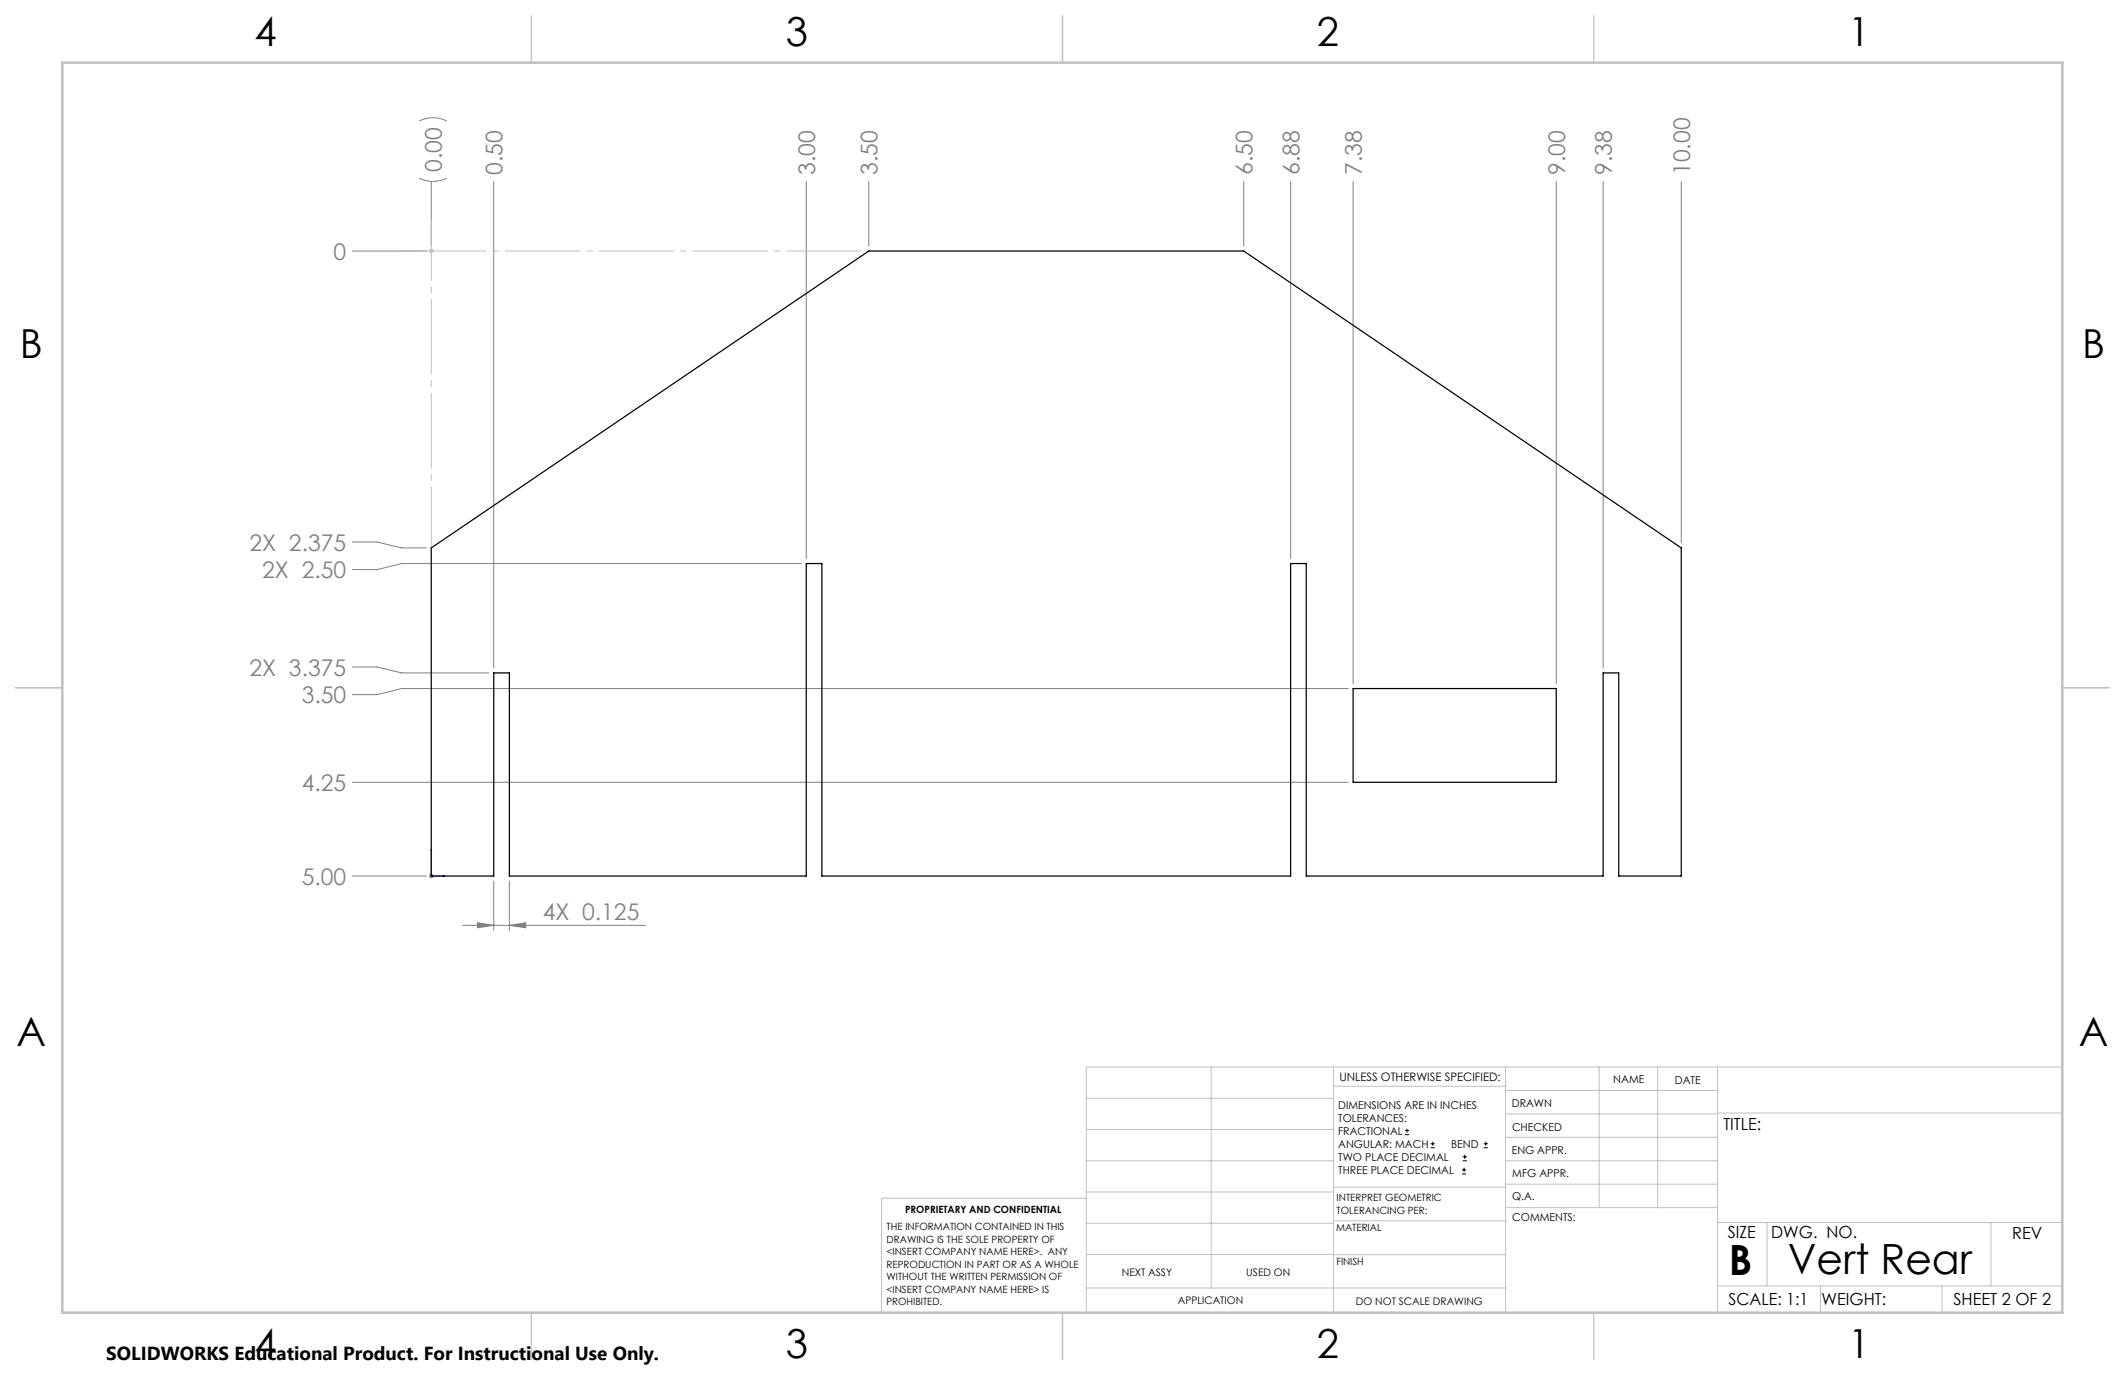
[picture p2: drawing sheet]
<svg xmlns="http://www.w3.org/2000/svg" width="432mm" height="279mm" viewBox="0 0 432 279" stroke-linecap="round" stroke-linejoin="round" font-family="sans-serif">
<g fill="none" stroke="#000" stroke-width=".2">
<path d="M285.5 230.6h.8M285.5 229.7h.8M285.9 229.3v.9M290.7 233.2h.8M290.7 232.4h.8M291.1 232v.8M297.1 238.5h.8M297.1 237.7h.8M297.2 235.9h.9M297.2 235.1h.9M297.5 237.3v.8M297.6 234.6v.9"/>
<path d="M301.5 233.2h.8M301.5 232.4h.8M301.9 232v.8"/>
</g>
<g fill="none" stroke="#808080" stroke-width=".2">
<path d="M85.2 36.2a6.1 6.1 0 0 0 5.6 0M85.2 24.6a6.1 6.1 0 0 1 5.6 0M87.6 36.9v13.1M100.3 36.9v98.8M163.8 36.9v76.6M176.5 36.9v13.1M252.7 36.9v13.1M262.3 36.9v76.6M275 36.9v102M316.2 36.9v102M325.8 36.9v98.8M341.6 36.9v73.4"/>
<path d="M71.6 51h15M71.6 110.1h5l5 1.2h5M162.8 114.5h-81.2l-5 1.2h-5M71.6 135.5h5l5 1.2h17.7M274 139.9h-192.4l-5 1.2h-5M71.6 159h202.4M71.6 178h15M87.1 178h1M87.3 177.7l.7 .7M87.6 177.5v1M88 177.7l-.7 .7M100.3 179v10"/>
<path d="M103.5 179v10M94 188h37.2M97 187.5l3.3 .5-3.3 .5zM103.5 188l3.3-.5v1z"/>
</g>
<g fill="none" stroke="#c0c0c0" stroke-width=".2">
<path d="M87.1 51h1M87.3 50.7l.7 .7M87.6 50.5v1M88 50.7l-.7 .7M246.1 216.8v44.9M271 216.8v49.9M305.9 216.8v49.9M324.9 216.8v28.6M336.8 216.8v28.6M349 216.8v49.9M419.1 216.8h-198.4v49.9M220.7 235.9h50.3"/>
<path d="M220.7 229.5h50.3M220.7 223.2h50.3M271 220.7h34.9M305.9 231.1h43.1M305.9 226.3h43.1M305.9 221.6h43.1M305.9 235.9h43.1M349 226.2h70.1M220.7 248.6h50.3M220.7 242.2h50.3M220.7 254.9h50.3M220.7 243.5h-41.6v23.2"/>
<path d="M271 255h34.9M271 248.1h35M271 241.2h35M305.9 240.6h43.1M306 245.4h43M349 248.4h70.1M359.1 248.4v12.9M404.6 248.4v12.9M220.7 261.7h85.2M349 261.3h70.1M369.9 261.3v5.4M394.6 261.3v5.4"/>
</g>
<path d="M87.6 172.6v5.4h2.7M87.6 172.6l.1 .3h-.1zM90.1 177.9l.2 .1-.2 .1z" fill="none" stroke="#00f" stroke-width=".2"/>
<path d="M176.5 51h-94.4" fill="none" stroke="#c0c0c0" stroke-width=".2" stroke-dasharray="15.2 1.3 1.3 1.3" stroke-dashoffset="-1.5"/>
<path d="M87.6 111.3v-66.7" fill="none" stroke="#c0c0c0" stroke-width=".2" stroke-dasharray="15.2 1.3 1.3 1.3" stroke-dashoffset="2.8"/>
<path d="M108 3.2v9.5M215.9 3.2v9.5M323.8 3.2v9.5M3.1 139.7h9.6M419.1 139.7h9.5M108 266.7v9.6M215.9 266.7v9.6M323.8 266.7v9.6" fill="none" stroke="#c0c0c0" stroke-width=".25"/>
<path d="M12.7 12.7h406.4v254h-406.4z" fill="none" stroke="#c0c0c0" stroke-width=".5"/>
<path d="M90.1 177.9l.2 .1-.2 .1zM87.6 172.6l.1 .3h-.1z" fill="#00f"/>
<path d="M97 187.5l3.3 .5-3.3 .5zM103.5 188l3.3-.5v1z" fill="#808080"/>
<path d="M87.6 111.3l88.9-60.3h76.2l88.9 60.3v66.7h-12.7v-41.3h-3.1v41.3h-60.4v-63.5h-3.1v63.5h-95.3v-63.5h-3.2v63.5h-60.3v-41.3h-3.2v41.3h-12.7zM275 139.9h41.2v19.1h-41.2z" fill="none" stroke="#000" stroke-width=".25"/>
<g font-size="8.5">
<text x="351.3" y="259">B</text>
<text x="363.3" y="258.9">Vert Rear</text>
</g>
<g font-size="8.1">
<text x="51.7" y="9.3">4</text>
<text x="159.7" y="9.3">3</text>
<text x="267.6" y="9.3">2</text>
<text x="375.6" y="9.3">1</text>
<text x="4" y="72.8">B</text>
<text x="423.1" y="72.8">B</text>
<text x="3.3" y="212.5">A</text>
<text x="422.4" y="212.5">A</text>
<text x="51.7" y="276">4</text>
<text x="159.7" y="276">3</text>
<text x="267.6" y="276">2</text>
<text x="375.6" y="276">1</text>
</g>
<g font-size="4.7" fill="#808080">
<text x="89.8" y="34.9" transform="rotate(-90 89.8 34.9)">0.00</text>
<text x="102.1" y="35.6" transform="rotate(-90 102.1 35.6)">0.50</text>
<text x="165.6" y="35.6" transform="rotate(-90 165.6 35.6)">3.00</text>
<text x="178.3" y="35.6" transform="rotate(-90 178.3 35.6)">3.50</text>
<text x="254.5" y="35.6" transform="rotate(-90 254.5 35.6)">6.50</text>
<text x="264" y="35.6" transform="rotate(-90 264 35.6)">6.88</text>
<text x="276.7" y="35.6" transform="rotate(-90 276.7 35.6)">7.38</text>
<text x="318" y="35.6" transform="rotate(-90 318 35.6)">9.00</text>
<text x="327.5" y="35.6" transform="rotate(-90 327.5 35.6)">9.38</text>
<text x="343.4" y="35.6" transform="rotate(-90 343.4 35.6)">10.00</text>
<text x="67.8" y="52.8">0</text>
<text x="50.7" y="111.9">2X 2.375</text>
<text x="53.3" y="117.5">2X 2.50</text>
<text x="50.7" y="137.3">2X 3.375</text>
<text x="61.3" y="142.9">3.50</text>
<text x="61.3" y="160.7">4.25</text>
<text x="61.3" y="179.8">5.00</text>
<text x="110.3" y="187">4X 0.125</text>
</g>
<text font-size="3.8" x="21.6" y="276.3">SOLIDWORKS Educational Product. For Instructional Use Only.</text>
<g font-size="3.4">
<text x="350.2" y="229.5">TITLE:</text>
<text x="351.1" y="251.6">SIZE</text>
<text x="359.9" y="251.6">DWG. NO.</text>
<text x="408.9" y="251.7">REV</text>
<text x="351.2" y="265.2">SCALE: 1:1</text>
<text x="370.1" y="265.3">WEIGHT:</text>
<text x="396.9" y="265.2">SHEET 2 OF 2</text>
</g>
<text font-size="2.4" x="272.2" y="219.7">UNLESS OTHERWISE SPECIFIED:</text>
<g font-size="2.2">
<text x="327.8" y="220.1">NAME</text>
<text x="340.3" y="220.2">DATE</text>
<text x="271.9" y="225.3">DIMENSIONS ARE IN INCHES</text>
<text x="271.9" y="227.9">TOLERANCES:</text>
<text x="307.2" y="224.9">DRAWN</text>
<text x="271.9" y="230.6">FRACTIONAL</text>
<text x="271.9" y="233.2">ANGULAR: MACH</text>
<text x="294.9" y="233.2">BEND</text>
<text x="307.3" y="229.8">CHECKED</text>
<text x="271.9" y="235.9">TWO PLACE DECIMAL</text>
<text x="271.9" y="238.5">THREE PLACE DECIMAL</text>
<text x="307.2" y="234.5">ENG APPR.</text>
<text x="307.3" y="239.2">MFG APPR.</text>
<text x="307.3" y="243.9">Q.A.</text>
<text x="307.3" y="248.1">COMMENTS:</text>
</g>
<g font-size="2.1">
<text x="227.9" y="259.2">NEXT ASSY</text>
<text x="253.3" y="259.2">USED ON</text>
<text x="239.3" y="265">APPLICATION</text>
<text x="275.5" y="265.1">DO NOT SCALE DRAWING</text>
</g>
<g font-size="2">
<text x="271.6" y="244.1">INTERPRET GEOMETRIC</text>
<text x="180.2" y="250">THE INFORMATION CONTAINED IN THIS</text>
<text x="183.9" y="246.4">PROPRIETARY AND CONFIDENTIAL</text>
<text x="271.5" y="250.2">MATERIAL</text>
<text x="271.6" y="246.6">TOLERANCING PER:</text>
<text x="180.2" y="252.5">DRAWING IS THE SOLE PROPERTY OF</text>
<text x="180.2" y="255.1">&lt;INSERT COMPANY NAME HERE&gt;. ANY</text>
<text x="180.2" y="257.6">REPRODUCTION IN PART OR AS A WHOLE</text>
<text x="271.5" y="257">FINISH</text>
<text x="180.2" y="260.1">WITHOUT THE WRITTEN PERMISSION OF</text>
<text x="180.2" y="262.6">&lt;INSERT COMPANY NAME HERE&gt; IS</text>
<text x="180.2" y="265.2">PROHIBITED.</text>
</g>
</svg>
